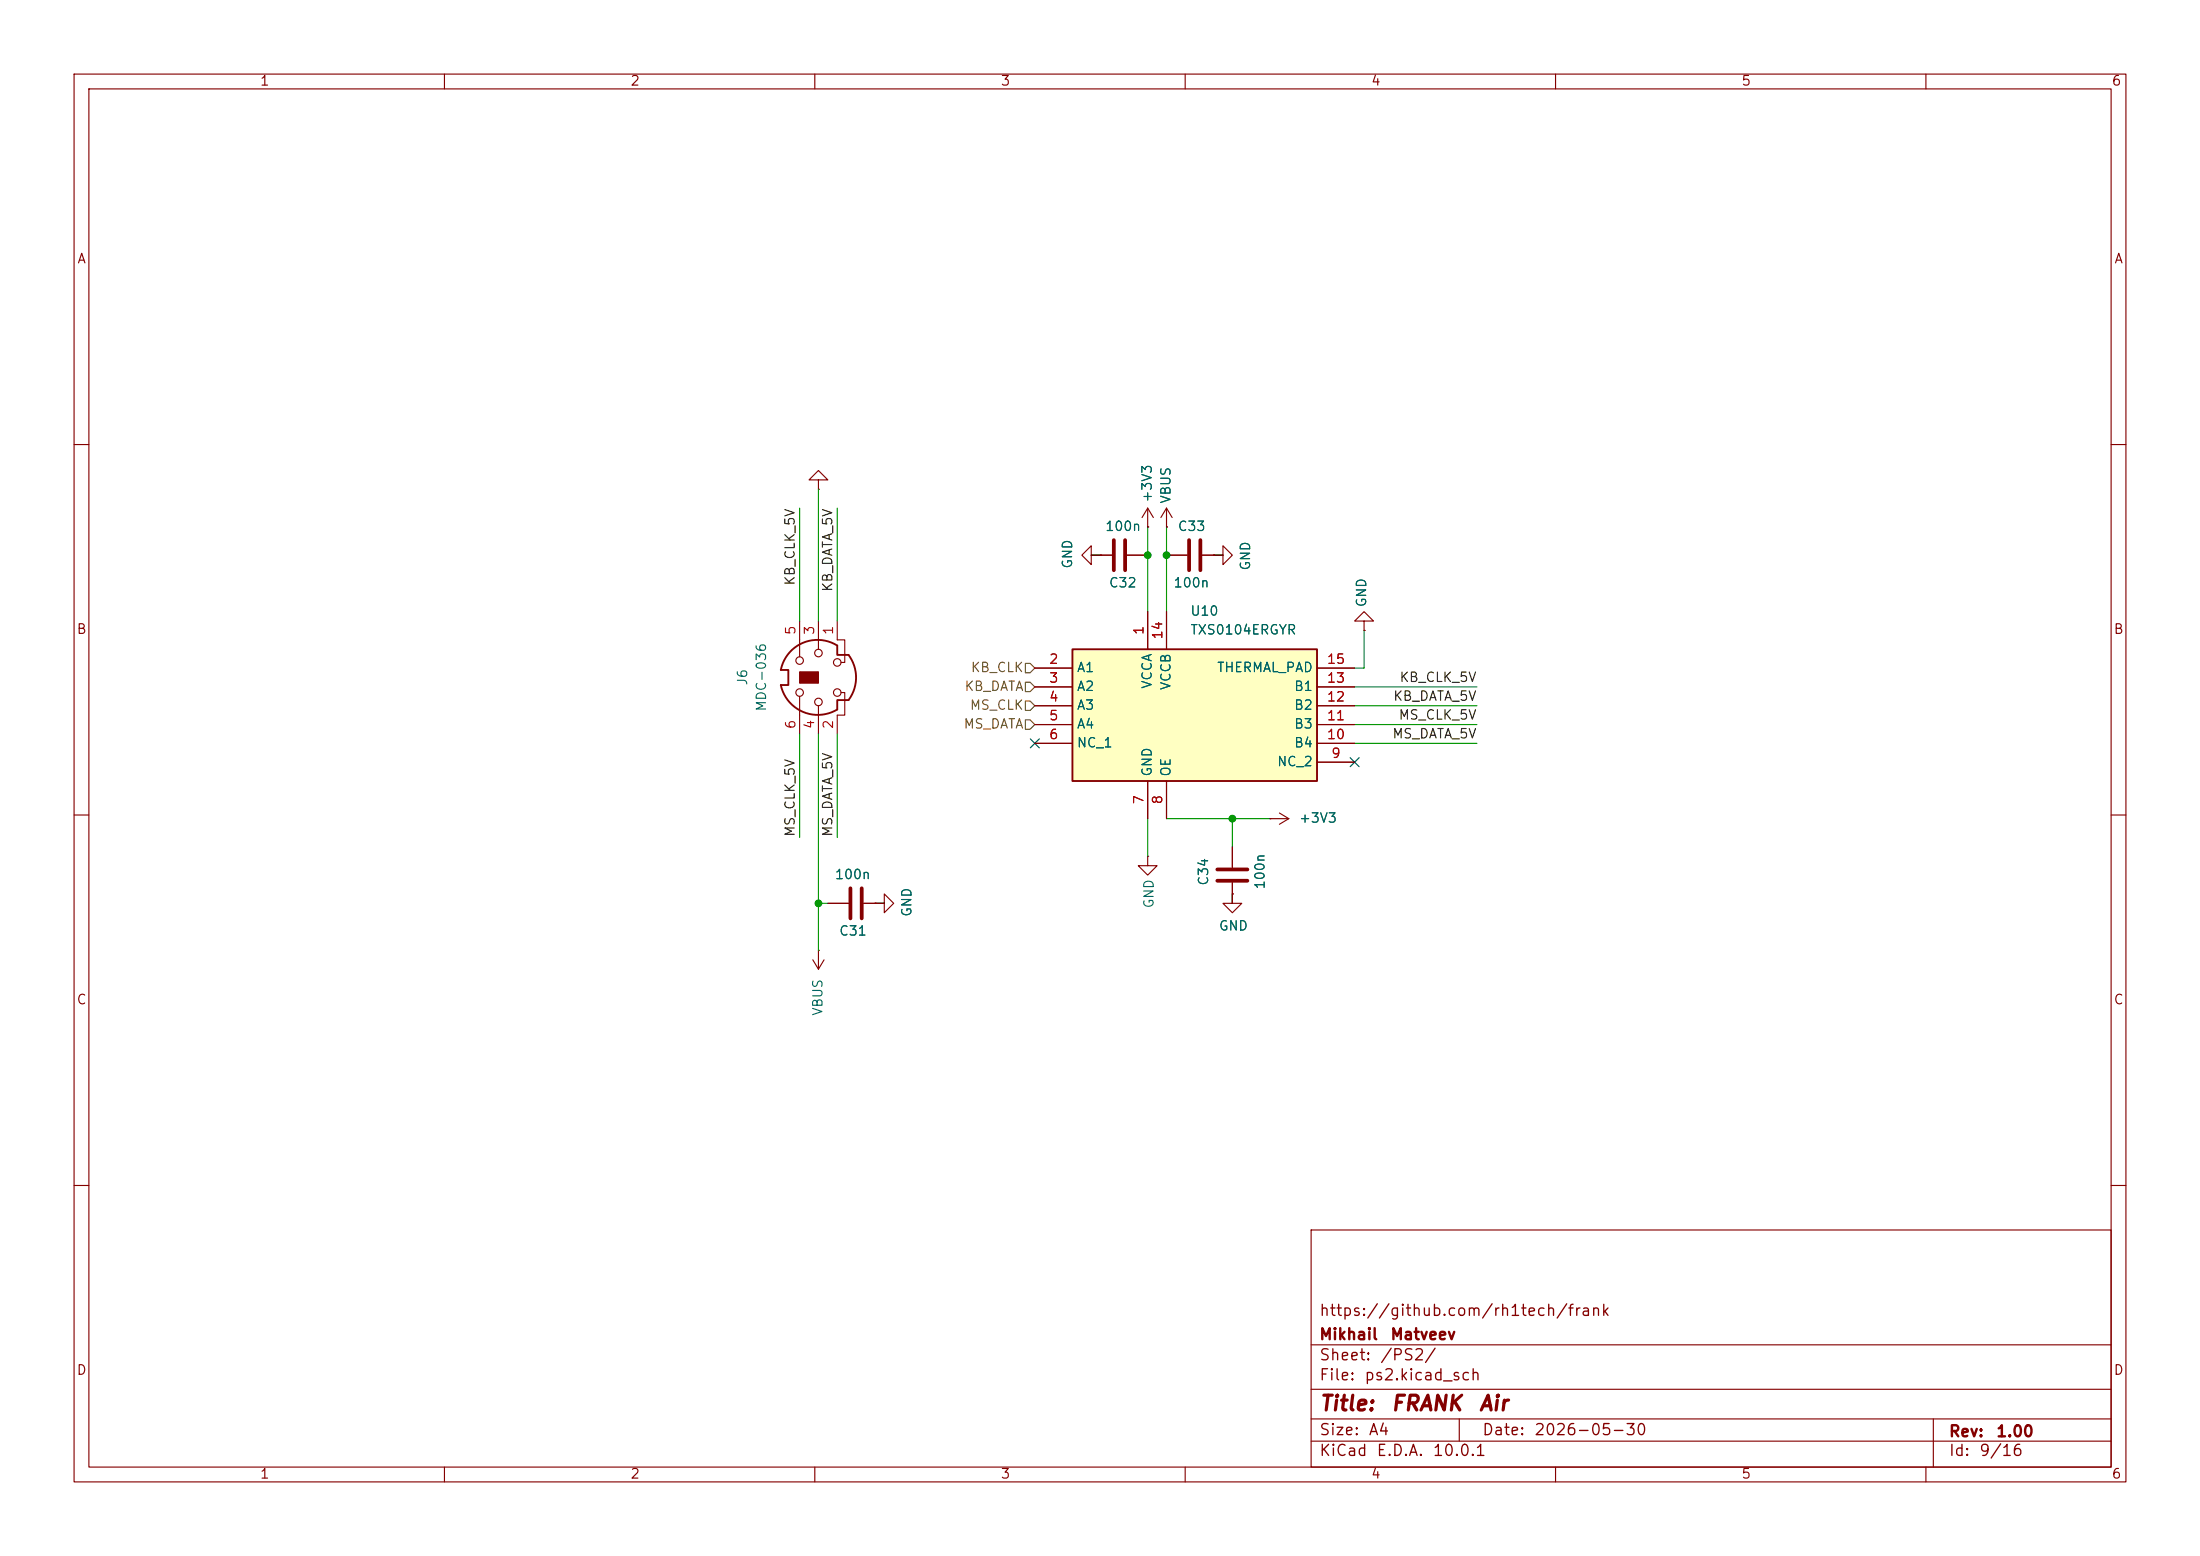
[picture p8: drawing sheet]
<svg xmlns="http://www.w3.org/2000/svg" width="297mm" height="210mm" viewBox="0 0 297 210" stroke-linecap="round" stroke-linejoin="round" font-family="sans-serif">
<g fill="none" stroke="#840000" stroke-width=".15">
<path d="M10 10h277v190h-277zM12 12h273v186h-273zM60 10v2M110 10v2M160 10v2M210 10v2M260 10v2M10 60h2M110.5 64.8h1.3l-1.3-1.3-1.3 1.3h1.3v1.2M110.5 66h.1M285 60h2M10 110h2"/>
<path d="M285 110h2M10 160h2M177 166h108v32h-108zM285 160h2M60 198v2M110 198v2M160 198v2M177 194.5h108M177 191.5h108M177 187.5h108M177 181.5h108M197 191.5v3"/>
<path d="M210 198v2M260 198v2M261 191.5v6.5"/>
</g>
<path d="M144.8 87.6h33v17.8h-33z" fill="#ffffc2"/>
<path d="M106.9 87.7a5.1 5.1 0 0 1 6.1-.6v1.3h1.6a5.1 5.1 0 0 1 0 6.1h-1.6v1.3a5.1 5.1 0 0 1-7.6-3.3h1v-2.1h-1a5.1 5.1 0 0 1 1.5-2.7zM144.8 87.6h33v17.8h-33z" fill="none" stroke="#840000" stroke-width=".25"/>
<g fill="none" stroke="#840000" stroke-width=".15">
<path d="M148.6 74.9h-1.3v-1.2l-1.3 1.2 1.3 1.3v-1.3h2.8M148.6 74.9h.1M152.1 74.9h2.8M154.9 71.1h.1M154.9 68.6v2.5M154.9 68.6l-.7 1.3M154.9 68.6l.8 1.3M157.5 71.1h.1M157.5 68.6v2.5M157.5 74.9h2.8M157.5 68.6l-.8 1.3M157.5 68.6l.7 1.3"/>
<path d="M162.3 74.9h2.8v-1.2l1.3 1.2-1.3 1.3v-1.3h-1.3M163.8 74.9h.1M107.9 83.8v4.8M107.9 94v5.1M110.5 83.8v3.8M110.5 95.3v3.8M113 83.8v2.6h1v3h-.5M113.5 93.5h.5v3h-1v2.6M139.7 90.2h5.1M139.7 92.7h5.1M139.7 95.3h5.1M139.7 97.8h5.1"/>
<path d="M154.9 82.6v5M157.5 82.6v5M177.8 90.2h5.1M177.8 92.7h5.1M177.8 95.3h5.1M177.8 97.8h5.1M184.1 83.8h1.3l-1.3-1.2-1.2 1.2h1.2v1.3M184.1 85.1h.1M139.7 100.3h5.1M154.9 115.6v1.2h1.3l-1.3 1.3-1.2-1.3h1.2M154.9 115.6h.1M154.9 105.4v5.1"/>
<path d="M157.5 105.4v5.1M166.4 119.1v2.8h-1.3l1.3 1.3 1.2-1.3h-1.2v-1.2M166.4 114.3v2.8M171.4 110.5h.1M171.4 110.5h2.6M172.7 109.7l1.3 .8M174 110.5l-1.3 .8M177.8 100.3h5.1M177.8 102.9h5.1M109.7 129.5l.8 1.3M110.5 128.3h.1M110.5 128.3v2.5"/>
<path d="M111.3 129.5l-.8 1.3M111.8 121.9h2.8M116.6 121.9h2.8v1.3l1.2-1.3-1.2-1.2v1.2h-1.3M118.1 121.9h.1M166.4 120.7h.1"/>
<circle cx="108" cy="93.5" r=".51"/>
<circle cx="108" cy="89.2" r=".51"/>
<circle cx="110.5" cy="88.1" r=".51"/>
<circle cx="110.5" cy="94.7" r=".51"/>
<circle cx="113" cy="89.4" r=".51"/>
<circle cx="113" cy="93.5" r=".51"/>
</g>
<path d="M150.4 72.9v4.1M151.9 72.9v4.1M160.5 72.9v4.1M162.1 72.9v4.1M114.8 119.9v4.1M116.3 119.9v4.1M164.3 117.3h4.1M164.3 118.9h4.1" fill="none" stroke="#840000" stroke-width=".51"/>
<path d="M107.9 90.7h2.6v1.5h-2.6z" fill="#840000" stroke="#840000" stroke-width=".15"/>
<path d="M138.4 89.5h.7l.6 .7-.6 .6h-.7zM138.4 97.2h.7l.6 .6-.6 .6h-.7zM138.4 94.6h.7l.6 .7-.6 .6h-.7zM138.4 92.1h.7l.6 .6-.6 .6h-.7z" fill="none" stroke="#725600" stroke-width=".15"/>
<g fill="none" stroke="#009600" stroke-width=".15">
<path d="M107.9 68.6v15.2M110.5 66v17.8M113 68.6v15.2M147.3 74.9h1.3M154.9 71.1v11.5M157.5 71.1v11.5M163.8 74.9h1.3M107.9 99.1v13.9M110.5 99.1v29.2M113 99.1v13.9M182.9 92.7h16.5M182.9 95.3h16.5"/>
<path d="M182.9 97.8h16.5M184.1 85.1v5.1h-1.2M154.9 110.5v5.1M157.5 110.5h13.9M166.4 110.5v3.8M182.9 100.3h16.5M110.5 121.9h1.3M118.1 121.9h1.3M166.4 120.7v1.2"/>
</g>
<path d="M139.1 99.7l1.2 1.2M140.3 99.7l-1.2 1.2M182.3 102.3l1.2 1.2M183.5 102.3l-1.2 1.2" fill="none" stroke="#000084" stroke-width=".15"/>
<g fill="#009600" stroke="#009600" stroke-width=".14">
<circle cx="166.4" cy="110.5" r=".46"/>
<circle cx="154.9" cy="74.9" r=".46"/>
<circle cx="157.5" cy="74.9" r=".46"/>
<circle cx="110.5" cy="121.9" r=".46"/>
</g>
<g font-size="2" fill="#840000">
<text x="178" y="190.9">Title:</text>
<text x="187.7" y="190.9">FRANK</text>
<text x="199.5" y="190.9">Air</text>
</g>
<g font-size="1.5" fill="#840000">
<text x="178" y="178">https://github.com/rh1tech/frank</text>
<text x="178" y="184">Sheet:</text>
<text x="178" y="181.2">Mikhail</text>
<text x="186.2" y="184">/PS2/</text>
<text x="187.6" y="181.2">Matveev</text>
<text x="178" y="186.7">File:</text>
<text x="184.1" y="186.7">ps2.kicad_sch</text>
<text x="178" y="196.9">KiCad</text>
<text x="178" y="194.1">Size:</text>
<text x="184.7" y="194.1">A4</text>
<text x="185.7" y="196.9">E.D.A.</text>
<text x="193.3" y="196.9">10.0.1</text>
<text x="200" y="194.1">Date:</text>
<text x="207" y="194.1">2026-05-30</text>
<text x="263" y="194.3">Rev:</text>
<text x="263" y="196.9">Id:</text>
<text x="267.1" y="196.9">9/16</text>
<text x="269.4" y="194.3">1.00</text>
</g>
<g font-size="1.3" fill="#840000">
<text x="35" y="11.9">1</text>
<text x="85" y="11.9">2</text>
<text x="135" y="11.9">3</text>
<text x="185" y="11.9">4</text>
<text x="235" y="11.9">5</text>
<text x="285" y="11.9">6</text>
<text x="10.3" y="35.9">A</text>
<text x="285.3" y="35.9">A</text>
<text x="10.3" y="85.9">B</text>
<text x="285.3" y="85.9">B</text>
<text x="10.3" y="135.9">C</text>
<text x="285.3" y="135.9">C</text>
<text x="10.3" y="185.9">D</text>
<text x="285.3" y="185.9">D</text>
<text x="35" y="199.9">1</text>
<text x="85" y="199.9">2</text>
<text x="135" y="199.9">3</text>
<text x="185" y="199.9">4</text>
<text x="235" y="199.9">5</text>
<text x="285" y="199.9">6</text>
</g>
<g font-size="1.3" fill="#006464">
<text x="149.1" y="72">100n</text>
<text x="155.8" y="67.9" transform="rotate(-90 155.8 67.9)">+3V3</text>
<text x="158.3" y="68.1" transform="rotate(-90 158.3 68.1)">VBUS</text>
<text x="158.9" y="72">C33</text>
<text x="145.1" y="76.8" transform="rotate(-90 145.1 76.8)">GND</text>
<text x="169.1" y="77.1" transform="rotate(-90 169.1 77.1)">GND</text>
<text x="149.6" y="79.6">C32</text>
<text x="158.3" y="79.6">100n</text>
<text x="160.6" y="83.4">U10</text>
<text x="184.8" y="82" transform="rotate(-90 184.8 82)">GND</text>
<text x="160.6" y="86">TXS0104ERGYR</text>
<text x="101.2" y="92.6" transform="rotate(-90 101.2 92.6)">J6</text>
<text x="145.3" y="91">A1</text>
<text x="145.3" y="93.6">A2</text>
<text x="155.8" y="93.1" transform="rotate(-90 155.8 93.1)">VCCA</text>
<text x="158.3" y="93.2" transform="rotate(-90 158.3 93.2)">VCCB</text>
<text x="164.2" y="91">THERMAL_PAD</text>
<text x="174.6" y="93.6">B1</text>
<text x="103.7" y="96.1" transform="rotate(-90 103.7 96.1)">MDC-036</text>
<text x="145.3" y="96.1">A3</text>
<text x="145.3" y="98.7">A4</text>
<text x="145.3" y="101.2">NC_1</text>
<text x="174.6" y="101.2">B4</text>
<text x="174.6" y="98.7">B3</text>
<text x="174.6" y="96.1">B2</text>
<text x="155.8" y="104.9" transform="rotate(-90 155.8 104.9)">GND</text>
<text x="158.3" y="104.9" transform="rotate(-90 158.3 104.9)">OE</text>
<text x="172.3" y="103.7">NC_2</text>
<text x="175.3" y="111.4">+3V3</text>
<text x="112.6" y="119">100n</text>
<text x="163.4" y="119.6" transform="rotate(-90 163.4 119.6)">C34</text>
<text x="123.4" y="123.8" transform="rotate(-90 123.4 123.8)">GND</text>
<text x="156.1" y="122.7" transform="rotate(-90 156.1 122.7)">GND</text>
<text x="164.5" y="125.9">GND</text>
<text x="171" y="120.1" transform="rotate(-90 171 120.1)">100n</text>
<text x="113.2" y="126.6">C31</text>
<text x="111.4" y="137.2" transform="rotate(-90 111.4 137.2)">VBUS</text>
</g>
<g font-size="1.3" fill="#0f0f0f">
<text x="107.6" y="79.1" transform="rotate(-90 107.6 79.1)">KB_CLK_5V</text>
<text x="112.7" y="80" transform="rotate(-90 112.7 80)">KB_DATA_5V</text>
<text x="188" y="94.9">KB_DATA_5V</text>
<text x="188.8" y="92.4">KB_CLK_5V</text>
<text x="187.9" y="100">MS_DATA_5V</text>
<text x="188.7" y="97.4">MS_CLK_5V</text>
<text x="107.6" y="113" transform="rotate(-90 107.6 113)">MS_CLK_5V</text>
<text x="112.7" y="113" transform="rotate(-90 112.7 113)">MS_DATA_5V</text>
</g>
<g font-size="1.3" fill="#a90000">
<text x="107.7" y="85.8" transform="rotate(-90 107.7 85.8)">5</text>
<text x="110.2" y="85.8" transform="rotate(-90 110.2 85.8)">3</text>
<text x="112.8" y="85.8" transform="rotate(-90 112.8 85.8)">1</text>
<text x="141.5" y="89.9">2</text>
<text x="154.7" y="85.8" transform="rotate(-90 154.7 85.8)">1</text>
<text x="157.2" y="86.4" transform="rotate(-90 157.2 86.4)">14</text>
<text x="179" y="89.9">15</text>
<text x="141.5" y="92.5">3</text>
<text x="141.5" y="95">4</text>
<text x="179" y="95">12</text>
<text x="179" y="92.5">13</text>
<text x="107.7" y="98.5" transform="rotate(-90 107.7 98.5)">6</text>
<text x="110.2" y="98.5" transform="rotate(-90 110.2 98.5)">4</text>
<text x="112.8" y="98.5" transform="rotate(-90 112.8 98.5)">2</text>
<text x="141.5" y="97.5">5</text>
<text x="141.5" y="100.1">6</text>
<text x="179" y="100.1">10</text>
<text x="179" y="97.5">11</text>
<text x="179.6" y="102.6">9</text>
<text x="154.7" y="108.7" transform="rotate(-90 154.7 108.7)">7</text>
<text x="157.2" y="108.7" transform="rotate(-90 157.2 108.7)">8</text>
</g>
<g font-size="1.3" fill="#725600">
<text x="130.1" y="93.6">KB_DATA</text>
<text x="131" y="91">KB_CLK</text>
<text x="130" y="98.7">MS_DATA</text>
<text x="130.8" y="96.1">MS_CLK</text>
</g>
</svg>
